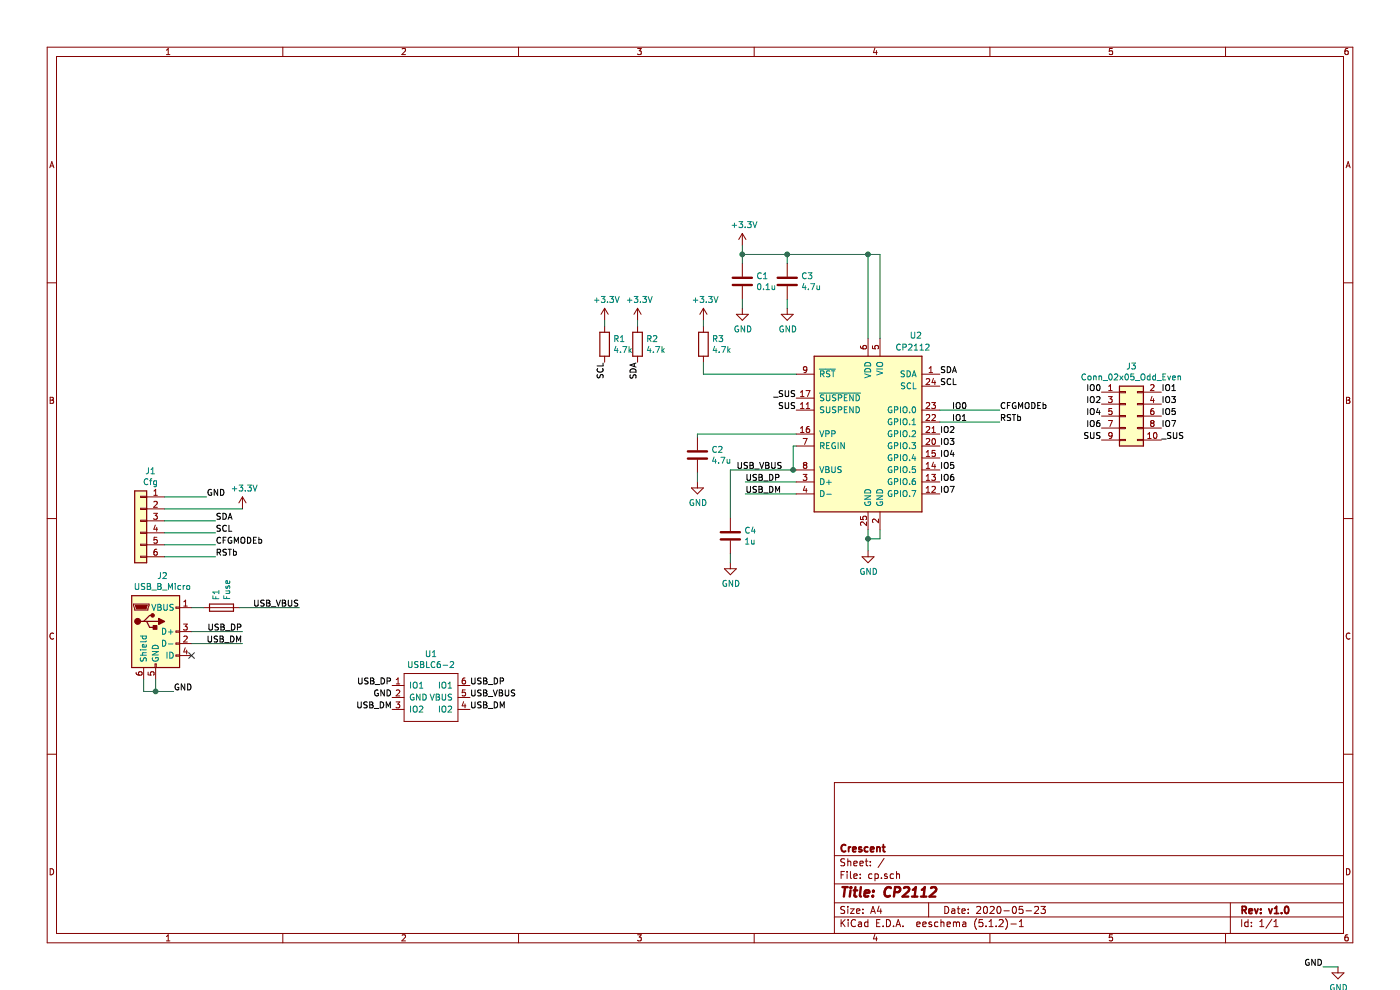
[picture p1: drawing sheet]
EESchema Schematic File Version 4
EELAYER 29 0
EELAYER END
$Descr A4 11693 8268
encoding utf-8
Sheet 1 1
Title "CP2112"
Date "2020-05-23"
Rev "v1.0"
Comp "Crescent"
Comment1 ""
Comment2 ""
Comment3 ""
Comment4 ""
$EndDescr
$Comp
L Connector:USB_B_Micro J2
U 1 1
P 1300 5275
F 0 "J2" H 1357 5742 50  0000 C CNN
F 1 "USB_B_Micro" H 1357 5651 50  0000 C CNN
F 2 "mUSB:CONN-10118194-0001LF-FCI" H 1450 5225 50  0001 C CNN
F 3 "~" H 1450 5225 50  0001 C CNN
	1    1300 5275
	1    0    0    -1  
$EndComp
$Comp
L USBLC6-2:USBLC6-2 U1
U 1 1
P 3375 5625
F 0 "U1" H 3600 5790 50  0000 C CNN
F 1 "USBLC6-2" H 3600 5699 50  0000 C CNN
F 2 "Package_TO_SOT_SMD:SOT-23-6" H 3275 5575 50  0001 C CNN
F 3 "" H 3275 5575 50  0001 C CNN
	1    3375 5625
	1    0    0    -1  
$EndComp
$Comp
L Connector_Generic:Conn_01x06 J1
U 1 1
P 1175 4350
F 0 "J1" H 1093 4767 50  0000 C CNN
F 1 "Cfg" H 1093 4676 50  0000 C CNN
F 2 "Connector_PinHeader_2.54mm:PinHeader_1x06_P2.54mm_Vertical" H 1175 4350 50  0001 C CNN
F 3 "~" H 1175 4350 50  0001 C CNN
	1    1175 4350
	-1   0    0    -1  
$EndComp
Wire Wire Line
	1375 4150 1725 4150
Wire Wire Line
	1375 4350 1800 4350
Wire Wire Line
	1375 4450 1800 4450
Wire Wire Line
	1375 4550 1800 4550
Wire Wire Line
	1375 4650 1800 4650
Text Label 11050 8075 2    50   ~ 0
GND
$Comp
L power:GND #PWR029
U 1 1
P 11175 8075
F 0 "#PWR029" H 11175 7825 50  0001 C CNN
F 1 "GND" H 11180 7902 50  0000 C CNN
F 2 "" H 11175 8075 50  0001 C CNN
F 3 "" H 11175 8075 50  0001 C CNN
	1    11175 8075
	1    0    0    -1  
$EndComp
Wire Wire Line
	11050 8075 11175 8075
Text Label 1725 4150 0    50   ~ 0
GND
$Comp
L power:+3.3V #PWR02
U 1 1
P 2025 4250
F 0 "#PWR02" H 2025 4100 50  0001 C CNN
F 1 "+3.3V" H 2040 4423 50  0000 C CNN
F 2 "" H 2025 4250 50  0001 C CNN
F 3 "" H 2025 4250 50  0001 C CNN
	1    2025 4250
	1    0    0    -1  
$EndComp
Wire Wire Line
	1375 4250 2025 4250
Text Label 1800 4350 0    50   ~ 0
SDA
Text Label 1800 4450 0    50   ~ 0
SCL
Text Label 6225 4025 0    50   ~ 0
USB_DP
Wire Wire Line
	6650 4025 6225 4025
Text Label 6225 4125 0    50   ~ 0
USB_DM
Wire Wire Line
	6650 4125 6225 4125
Text Label 1800 4550 0    50   ~ 0
CFGMODEb
Text Label 1800 4650 0    50   ~ 0
RSTb
Text Label 6150 3925 0    50   ~ 0
USB_VBUS
Wire Wire Line
	6650 3925 6625 3925
Text Label 2025 5275 2    50   ~ 0
USB_DP
Wire Wire Line
	1600 5275 2025 5275
Text Label 2025 5375 2    50   ~ 0
USB_DM
Wire Wire Line
	1600 5375 2025 5375
Text Label 2500 5075 2    50   ~ 0
USB_VBUS
NoConn ~ 1600 5475
Text Label 1450 5775 0    50   ~ 0
GND
Wire Wire Line
	1300 5675 1300 5775
Wire Wire Line
	1300 5775 1450 5775
Wire Wire Line
	1200 5675 1200 5775
Wire Wire Line
	1200 5775 1300 5775
Connection ~ 1300 5775
Text Label 3275 5725 2    50   ~ 0
USB_DP
Text Label 3925 5725 0    50   ~ 0
USB_DP
Text Label 3275 5925 2    50   ~ 0
USB_DM
Text Label 3925 5925 0    50   ~ 0
USB_DM
Text Label 3275 5825 2    50   ~ 0
GND
Text Label 3925 5825 0    50   ~ 0
USB_VBUS
$Comp
L power:GND #PWR09
U 1 1
P 6100 4700
F 0 "#PWR09" H 6100 4450 50  0001 C CNN
F 1 "GND" H 6105 4527 50  0000 C CNN
F 2 "" H 6100 4700 50  0001 C CNN
F 3 "" H 6100 4700 50  0001 C CNN
	1    6100 4700
	1    0    0    -1  
$EndComp
$Comp
L Device:C C4
U 1 1
P 6100 4475
F 0 "C4" H 6215 4521 50  0000 L CNN
F 1 "1u" H 6215 4430 50  0000 L CNN
F 2 "Capacitor_SMD:C_0603_1608Metric" H 6138 4325 50  0001 C CNN
F 3 "~" H 6100 4475 50  0001 C CNN
	1    6100 4475
	1    0    0    -1  
$EndComp
Wire Wire Line
	6100 4625 6100 4700
$Comp
L power:GND #PWR05
U 1 1
P 6575 2575
F 0 "#PWR05" H 6575 2325 50  0001 C CNN
F 1 "GND" H 6580 2402 50  0000 C CNN
F 2 "" H 6575 2575 50  0001 C CNN
F 3 "" H 6575 2575 50  0001 C CNN
	1    6575 2575
	1    0    0    -1  
$EndComp
$Comp
L Device:C C3
U 1 1
P 6575 2350
F 0 "C3" H 6690 2396 50  0000 L CNN
F 1 "4.7u" H 6690 2305 50  0000 L CNN
F 2 "Capacitor_SMD:C_0805_2012Metric" H 6613 2200 50  0001 C CNN
F 3 "~" H 6575 2350 50  0001 C CNN
	1    6575 2350
	1    0    0    -1  
$EndComp
Wire Wire Line
	6575 2500 6575 2575
$Comp
L power:GND #PWR04
U 1 1
P 6200 2575
F 0 "#PWR04" H 6200 2325 50  0001 C CNN
F 1 "GND" H 6205 2402 50  0000 C CNN
F 2 "" H 6200 2575 50  0001 C CNN
F 3 "" H 6200 2575 50  0001 C CNN
	1    6200 2575
	1    0    0    -1  
$EndComp
$Comp
L Device:C C1
U 1 1
P 6200 2350
F 0 "C1" H 6315 2396 50  0000 L CNN
F 1 "0.1u" H 6315 2305 50  0000 L CNN
F 2 "Capacitor_SMD:C_0603_1608Metric" H 6238 2200 50  0001 C CNN
F 3 "~" H 6200 2350 50  0001 C CNN
	1    6200 2350
	1    0    0    -1  
$EndComp
Wire Wire Line
	6200 2500 6200 2575
Wire Wire Line
	6200 2125 6200 2200
Wire Wire Line
	6200 2125 6575 2125
Wire Wire Line
	6575 2200 6575 2125
$Comp
L power:+3.3V #PWR03
U 1 1
P 6200 2050
F 0 "#PWR03" H 6200 1900 50  0001 C CNN
F 1 "+3.3V" H 6215 2223 50  0000 C CNN
F 2 "" H 6200 2050 50  0001 C CNN
F 3 "" H 6200 2050 50  0001 C CNN
	1    6200 2050
	1    0    0    -1  
$EndComp
Wire Wire Line
	6200 2050 6200 2125
Connection ~ 6200 2125
$Comp
L Device:Fuse F1
U 1 1
P 1850 5075
F 0 "F1" H 1910 5121 50  0000 L CNN
F 1 "Fuse" H 1910 5030 50  0000 L CNN
F 2 "Fuse:Fuse_0603_1608Metric" V 1780 5075 50  0001 C CNN
F 3 "~" H 1850 5075 50  0001 C CNN
	1    1850 5075
	0    -1   -1   0   
$EndComp
Wire Wire Line
	1700 5075 1600 5075
$Comp
L Interface_USB:CP2112 U2
U 1 1
P 7250 3625
F 0 "U2" H 7650 4450 50  0000 C CNN
F 1 "CP2112" H 7625 4350 50  0000 C CNN
F 2 "Package_DFN_QFN:QFN-24-1EP_4x4mm_P0.5mm_EP2.6x2.6mm" H 7700 2925 50  0001 L CNN
F 3 "https://www.silabs.com/documents/public/data-sheets/cp2112-datasheet.pdf" H 7300 2625 50  0001 C CNN
	1    7250 3625
	1    0    0    -1  
$EndComp
Wire Wire Line
	2000 5075 2500 5075
$Comp
L power:GND #PWR07
U 1 1
P 5825 4025
F 0 "#PWR07" H 5825 3775 50  0001 C CNN
F 1 "GND" H 5830 3852 50  0000 C CNN
F 2 "" H 5825 4025 50  0001 C CNN
F 3 "" H 5825 4025 50  0001 C CNN
	1    5825 4025
	1    0    0    -1  
$EndComp
$Comp
L Device:C C2
U 1 1
P 5825 3800
F 0 "C2" H 5940 3846 50  0000 L CNN
F 1 "4.7u" H 5940 3755 50  0000 L CNN
F 2 "Capacitor_SMD:C_0805_2012Metric" H 5863 3650 50  0001 C CNN
F 3 "~" H 5825 3800 50  0001 C CNN
	1    5825 3800
	1    0    0    -1  
$EndComp
Wire Wire Line
	5825 3950 5825 4025
Wire Wire Line
	6650 3625 5825 3625
Wire Wire Line
	5825 3625 5825 3650
Wire Wire Line
	6650 3725 6625 3725
Wire Wire Line
	6625 3725 6625 3925
Connection ~ 6625 3925
Wire Wire Line
	6100 3925 6625 3925
Wire Wire Line
	6100 3925 6100 4325
Wire Wire Line
	7250 2825 7250 2125
Wire Wire Line
	7250 2125 6575 2125
Connection ~ 6575 2125
Wire Wire Line
	7350 2125 7250 2125
Connection ~ 7250 2125
Wire Wire Line
	7350 2125 7350 2825
$Comp
L Device:R R3
U 1 1
P 5875 2875
F 0 "R3" H 5945 2921 50  0000 L CNN
F 1 "4.7k" H 5945 2830 50  0000 L CNN
F 2 "Resistor_SMD:R_0603_1608Metric" V 5805 2875 50  0001 C CNN
F 3 "~" H 5875 2875 50  0001 C CNN
	1    5875 2875
	1    0    0    -1  
$EndComp
$Comp
L power:+3.3V #PWR08
U 1 1
P 5875 2675
F 0 "#PWR08" H 5875 2525 50  0001 C CNN
F 1 "+3.3V" H 5890 2848 50  0000 C CNN
F 2 "" H 5875 2675 50  0001 C CNN
F 3 "" H 5875 2675 50  0001 C CNN
	1    5875 2675
	1    0    0    -1  
$EndComp
Wire Wire Line
	5875 2675 5875 2725
Wire Wire Line
	5875 3025 5875 3125
Wire Wire Line
	5875 3125 6650 3125
$Comp
L power:GND #PWR010
U 1 1
P 7250 4600
F 0 "#PWR010" H 7250 4350 50  0001 C CNN
F 1 "GND" H 7255 4427 50  0000 C CNN
F 2 "" H 7250 4600 50  0001 C CNN
F 3 "" H 7250 4600 50  0001 C CNN
	1    7250 4600
	1    0    0    -1  
$EndComp
Wire Wire Line
	7250 4425 7250 4500
Wire Wire Line
	7250 4500 7350 4500
Wire Wire Line
	7350 4500 7350 4425
Connection ~ 7250 4500
Wire Wire Line
	7250 4500 7250 4600
Text Label 8350 3425 0    50   ~ 0
CFGMODEb
Text Label 8350 3525 0    50   ~ 0
RSTb
$Comp
L Device:R R2
U 1 1
P 5325 2875
F 0 "R2" H 5395 2921 50  0000 L CNN
F 1 "4.7k" H 5395 2830 50  0000 L CNN
F 2 "Resistor_SMD:R_0603_1608Metric" V 5255 2875 50  0001 C CNN
F 3 "~" H 5325 2875 50  0001 C CNN
	1    5325 2875
	1    0    0    -1  
$EndComp
$Comp
L power:+3.3V #PWR06
U 1 1
P 5325 2675
F 0 "#PWR06" H 5325 2525 50  0001 C CNN
F 1 "+3.3V" H 5340 2848 50  0000 C CNN
F 2 "" H 5325 2675 50  0001 C CNN
F 3 "" H 5325 2675 50  0001 C CNN
	1    5325 2675
	1    0    0    -1  
$EndComp
Wire Wire Line
	5325 2675 5325 2725
$Comp
L Device:R R1
U 1 1
P 5050 2875
F 0 "R1" H 5120 2921 50  0000 L CNN
F 1 "4.7k" H 5120 2830 50  0000 L CNN
F 2 "Resistor_SMD:R_0603_1608Metric" V 4980 2875 50  0001 C CNN
F 3 "~" H 5050 2875 50  0001 C CNN
	1    5050 2875
	1    0    0    -1  
$EndComp
$Comp
L power:+3.3V #PWR01
U 1 1
P 5050 2675
F 0 "#PWR01" H 5050 2525 50  0001 C CNN
F 1 "+3.3V" H 5065 2848 50  0000 C CNN
F 2 "" H 5050 2675 50  0001 C CNN
F 3 "" H 5050 2675 50  0001 C CNN
	1    5050 2675
	1    0    0    -1  
$EndComp
Wire Wire Line
	5050 2675 5050 2725
Text Label 5325 3025 3    50   ~ 0
SDA
Text Label 5050 3025 3    50   ~ 0
SCL
Text Label 7850 3125 0    50   ~ 0
SDA
Text Label 7850 3225 0    50   ~ 0
SCL
$Comp
L Connector_Generic:Conn_02x05_Odd_Even J3
U 1 1
P 9400 3475
F 0 "J3" H 9450 3892 50  0000 C CNN
F 1 "Conn_02x05_Odd_Even" H 9450 3801 50  0000 C CNN
F 2 "Connector_PinHeader_2.54mm:PinHeader_2x05_P2.54mm_Vertical" H 9400 3475 50  0001 C CNN
F 3 "~" H 9400 3475 50  0001 C CNN
	1    9400 3475
	1    0    0    -1  
$EndComp
Wire Wire Line
	7850 3425 8350 3425
Wire Wire Line
	7850 3525 8350 3525
Text Label 7950 3425 0    50   ~ 0
IO0
Text Label 7950 3525 0    50   ~ 0
IO1
Text Label 7850 3625 0    50   ~ 0
IO2
Text Label 7850 3725 0    50   ~ 0
IO3
Text Label 7850 3825 0    50   ~ 0
IO4
Text Label 7850 3925 0    50   ~ 0
IO5
Text Label 7850 4025 0    50   ~ 0
IO6
Text Label 7850 4125 0    50   ~ 0
IO7
Text Label 6650 3325 2    50   ~ 0
_SUS
Text Label 6650 3425 2    50   ~ 0
SUS
Text Label 9200 3275 2    50   ~ 0
IO0
Text Label 9700 3275 0    50   ~ 0
IO1
Text Label 9200 3375 2    50   ~ 0
IO2
Text Label 9700 3375 0    50   ~ 0
IO3
Text Label 9200 3475 2    50   ~ 0
IO4
Text Label 9700 3475 0    50   ~ 0
IO5
Text Label 9200 3575 2    50   ~ 0
IO6
Text Label 9700 3575 0    50   ~ 0
IO7
Text Label 9700 3675 0    50   ~ 0
_SUS
Text Label 9200 3675 2    50   ~ 0
SUS
$EndSCHEMATC
